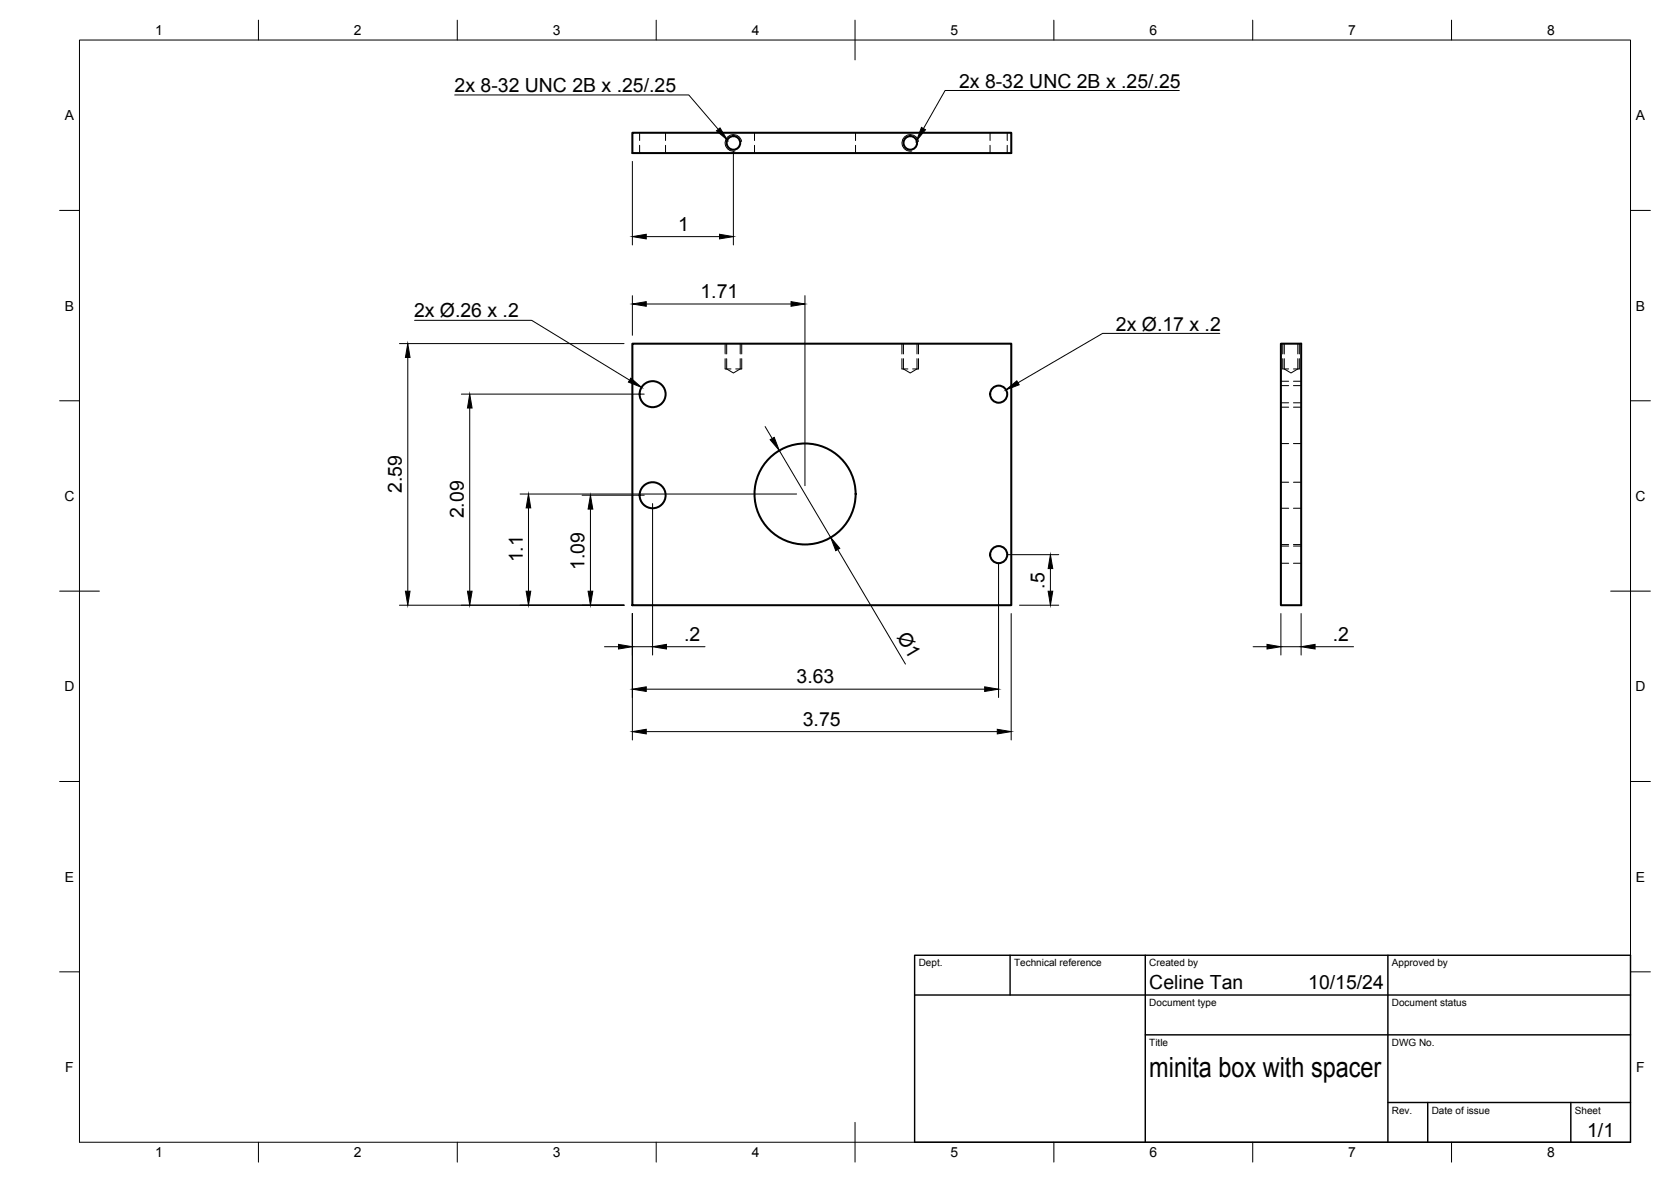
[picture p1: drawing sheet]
<svg xmlns="http://www.w3.org/2000/svg" width="420mm" height="297mm" viewBox="0 0 420 297" stroke-linecap="round" stroke-linejoin="round" font-family="sans-serif">
<!-- layer: Visible -->
<g fill="none" stroke="#000" stroke-width=".51">
<path d="M159 33.4h95.3v5.1h-95.3zM159 86.4h95.3v65.7h-95.3zM322.1 86.4h5.1v65.7h-5.1z"/>
<circle cx="184.4" cy="35.9" r="1.7"/>
<circle cx="228.9" cy="35.9" r="1.7"/>
<circle cx="164.1" cy="99.1" r="3.3"/>
<circle cx="251.1" cy="99.1" r="2.15"/>
<circle cx="164.1" cy="124.5" r="3.3"/>
<circle cx="202.4" cy="124.1" r="12.7"/>
<circle cx="251.1" cy="139.4" r="2.15"/>
</g>
<!-- layer: Hidden -->
<g fill="none" stroke="#000" stroke-width=".25">
<path d="M160.8 33.4v1.9M160.8 36.5v2M167.3 33.4v1.9M167.3 36.5v2M189.7 33.4v1.9M189.7 36.5v2M215.1 33.4v1.9M215.1 36.5v2M248.9 33.4v1.9M248.9 36.5v2M253.3 33.4v1.9M253.3 36.5v2"/>
<path d="M182.3 92.7h1.5M182.7 90.1v2.6l1.7 1 1.7-1v-2.6M182.7 86.4v2.5M185 92.7h1.5M186.1 86.4v2.5M226.8 92.7h1.5M227.2 90.1v2.6l1.7 1 1.7-1v-2.6M227.2 86.4v2.5M229.5 92.7h1.4M230.6 86.4v2.5M322.1 95.8h1.9M322.1 96.9h1.9"/>
<path d="M322.5 92.7h1.5M322.9 90.1v2.6l1.7 1 1.7-1v-2.6M322.9 86.4v2.5M325.2 92.7h1.5M325.2 95.8h2M325.2 96.9h2M326.3 86.4v2.5M322.1 102.3h1.9M322.1 101.2h1.9M322.1 111.5h1.9M325.2 102.3h2M325.2 101.2h2"/>
<path d="M325.2 111.5h2M322.1 127.7h1.9M322.1 121.2h1.9M322.1 137.2h1.9M322.1 136.8h1.9M325.2 127.7h2M325.2 121.2h2M325.2 137.2h2M325.2 136.8h2M322.1 141.5h1.9M325.2 141.5h2"/>
</g>
<!-- layer: Hidden Narrow -->
<path d="M182.3 86.4v2.5M182.3 90.1v2.6M186.5 86.4v2.5M186.5 90.1v2.6M226.8 86.4v2.5M226.8 90.1v2.6M230.9 86.4v2.5M230.9 90.1v2.6M322.5 86.4v2.5M322.5 90.1v2.6M326.7 86.4v2.5M326.7 90.1v2.6" fill="none" stroke="#000" stroke-width=".25"/>
<!-- layer: Visible Narrow -->
<path d="M186.5 35.6a2.08 2.08 0 0 0-2.4-1.7 2.08 2.08 0 0 0-1.7 2.4 2.08 2.08 0 0 0 2.4 1.7M230.9 35.6a2.08 2.08 0 0 0-2.4-1.7 2.08 2.08 0 0 0-1.7 2.4 2.08 2.08 0 0 0 2.4 1.7" fill="none" stroke="#000" stroke-width=".25"/>
<!-- layer: BORDER -->
<g fill="none" stroke="#000" stroke-width=".25">
<path d="M20 10.1h390v276.9h-390zM65 5.1v5M115 5.1v5M165 5.1v5M215 5.1v10M265 5.1v5M315 5.1v5M365 5.1v5M15 52.9h5M410 52.9h5M15 100.7h5M410 100.7h5"/>
<path d="M15 148.6h10M405 148.6h10M15 196.4h5M410 196.4h5M15 244.2h5M410 244.2h5M65 287v5M115 287v5M165 287v5M215 282.1v9.9M265 287v5M315 287v5"/>
<path d="M365 287v5"/>
</g>
<!-- layer: TITLEBLOCK -->
<path d="M230 240.1h180v46.9h-180zM230 250h180M254 240.1v9.9M288 240.1v46.9M349 240.1v46.9M288 260.1h122M349 277.1h61M359 277.1v9.9M395 277.1v9.9" fill="none" stroke="#000" stroke-width=".36"/>
<!-- layer: FD_Dimensions -->
<g fill="none" stroke="#000" stroke-width=".25">
<path d="M184.4 38v23.6M159 40.6v21M162.5 59.5h18.4M159 74.3v10M162.5 76.4h36.4M202.4 74.3v47.8M100.4 86.3h56.5M102.5 89.8v58.8M116 99h46M118.1 102.5v46.1M192.4 107.2l1.8 3M195.9 113.2l13 21.9"/>
<path d="M130.8 124.1h69.5M132.9 127.6v21M146.4 124.4h15.6M148.5 127.9v20.7M164.1 126.5v38.1M210.7 138.1l17 28.8M253.2 139.4h13M100.4 152.1h56.5M159 154.2v31.8M251.1 141.5v33.8M254.3 154.2v31.8M256.3 152.1h9.9"/>
<path d="M264.1 142.9v5.7M322.1 154.2v10.4M327.2 154.2v10.4M152 162.5h3.5M159 162.5h5.1M162.5 173.2h85.1M167.6 162.5h9.7M315.1 162.5h3.5M322.1 162.5h5.1M330.7 162.5h9.6M162.5 183.9h88.3"/>
</g>
<g fill="#000" stroke="#000" stroke-width=".25">
<path d="M159 59.5l3.5-.6v1.1zM180.9 58.9l3.5 .6-3.5 .5zM159 76.4l3.5-.6v1.2zM198.9 75.8l3.5 .6-3.5 .6zM102.5 86.3l.6 3.5h-1.2zM118.1 99l.6 3.5h-1.2zM193.7 110.5l1-.6 1.2 3.3zM132.9 124.1l.6 3.5h-1.2zM148.5 124.4l.6 3.5h-1.2zM208.9 135.1l2.3 2.7-1.1 .6zM101.9 148.6h1.2l-.6 3.5zM117.5 148.6h1.2l-.6 3.5z"/>
<path d="M132.3 148.6h1.2l-.6 3.5zM147.9 148.6h1.2l-.6 3.5zM263.5 148.6h1.2l-.6 3.5zM264.1 139.4l.6 3.5h-1.2zM155.5 161.9l3.5 .6-3.5 .6zM159 173.2l3.5-.6v1.2zM164.1 162.5l3.5-.6v1.2zM247.6 172.6l3.5 .6-3.5 .6zM318.6 161.9l3.5 .6-3.5 .6zM327.2 162.5l3.5-.6v1.2zM159 183.9l3.5-.6v1.1zM250.8 183.3l3.5 .6-3.5 .5z"/>
</g>
<!-- layer: Hole Notes -->
<path d="M180.1 32.9l.9-.8 1.9 3.1zM231.7 32l1 .6-2.2 2.8zM158.6 95l2.7 2.4-3.3-1.4zM252.9 98l2.8-2.3 .6 1z" fill="#000" stroke="#000" stroke-width=".25"/>
<path d="M114.3 23.9h58.9l7.4 8.6M296.5 22.7h-58.9l-5.4 9.6M104.2 80.5h29.5l24.6 15M306.7 83.8h-29.5l-21.2 12.4" fill="none" stroke="#000" stroke-width=".25"/>
<text font-size="7" x="289" y="270.6">minita box with spacer</text>
<g font-size="4.9">
<text x="114.3" y="23.2">2x 8-32 UNC 2B x .25/.25</text>
<text x="241.2" y="22">2x 8-32 UNC 2B x .25/.25</text>
<text x="170.5" y="58.1">1</text>
<text x="176.1" y="75">1.71</text>
<text x="104.1" y="79.8">2x Ø.26 x .2</text>
<text x="280.6" y="83.1">2x Ø.17 x .2</text>
<text x="101.1" y="123.9" transform="rotate(-90 101.1 123.9)">2.59</text>
<text x="116.6" y="130.3" transform="rotate(-90 116.6 130.3)">2.09</text>
<text x="131.5" y="141.3" transform="rotate(-90 131.5 141.3)">1.1</text>
<text x="147" y="143.2" transform="rotate(-90 147 143.2)">1.09</text>
<text x="262.7" y="147.9" transform="rotate(-90 262.7 147.9)">.5</text>
<text x="172" y="161.1">.2</text>
<text x="225.4" y="160" transform="rotate(59 225.4 160)">Ø1</text>
<text x="335.1" y="161.1">.2</text>
<text x="200.3" y="171.7">3.63</text>
<text x="201.9" y="182.4">3.75</text>
<text x="289" y="248.5">Celine Tan</text>
<text x="329" y="248.5">10/15/24</text>
<text x="399.1" y="285.7">1/1</text>
</g>
<g font-size="3.5">
<text x="39" y="8.8">1</text>
<text x="89" y="8.8">2</text>
<text x="139" y="8.8">3</text>
<text x="189" y="8.8">4</text>
<text x="239" y="8.8">5</text>
<text x="289" y="8.8">6</text>
<text x="339" y="8.8">7</text>
<text x="389" y="8.8">8</text>
<text x="16.3" y="30.2">A</text>
<text x="411.3" y="30.2">A</text>
<text x="16.3" y="78">B</text>
<text x="411.3" y="78">B</text>
<text x="16.2" y="125.9">C</text>
<text x="411.2" y="125.9">C</text>
<text x="16.2" y="173.7">D</text>
<text x="411.2" y="173.7">D</text>
<text x="16.3" y="221.6">E</text>
<text x="411.3" y="221.6">E</text>
<text x="16.4" y="269.4">F</text>
<text x="411.4" y="269.4">F</text>
<text x="39" y="290.8">1</text>
<text x="89" y="290.8">2</text>
<text x="139" y="290.8">3</text>
<text x="189" y="290.8">4</text>
<text x="239" y="290.8">5</text>
<text x="289" y="290.8">6</text>
<text x="339" y="290.8">7</text>
<text x="389" y="290.8">8</text>
</g>
<g font-size="2.5">
<text x="231" y="242.9">Dept.</text>
<text x="255" y="242.9">Technical reference</text>
<text x="289" y="242.9">Created by</text>
<text x="350" y="242.9">Approved by</text>
<text x="289" y="252.8">Document type</text>
<text x="350" y="252.8">Document status</text>
<text x="289" y="262.9">Title</text>
<text x="350" y="262.9">DWG No.</text>
<text x="350" y="279.9">Rev.</text>
<text x="360" y="279.9">Date of issue</text>
<text x="396" y="279.9">Sheet</text>
</g>
</svg>
